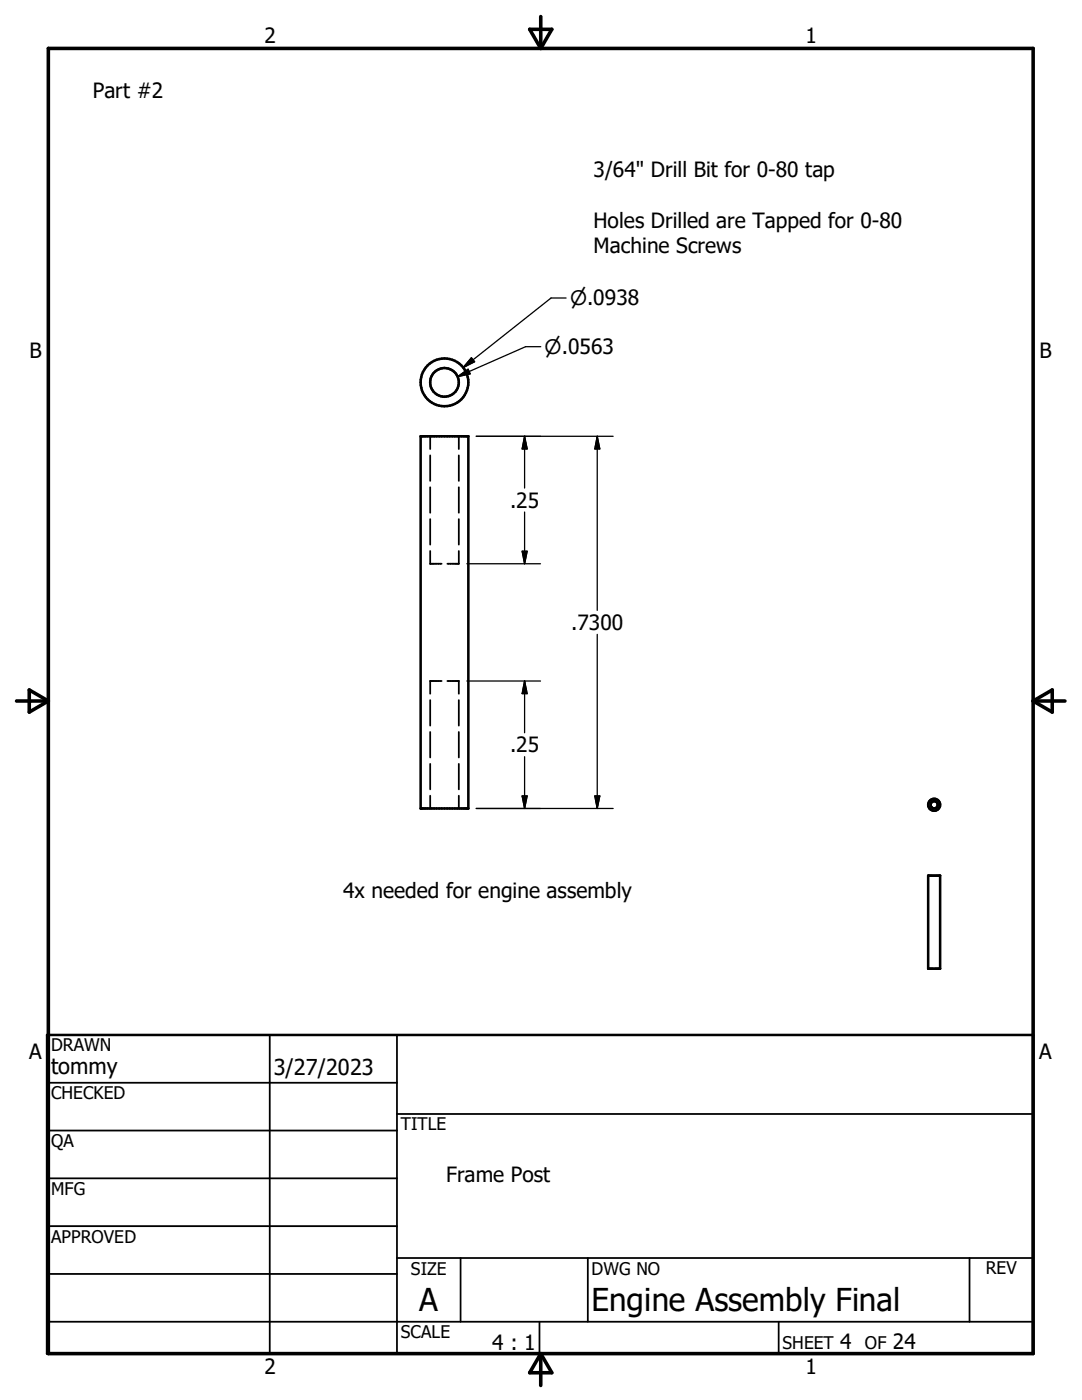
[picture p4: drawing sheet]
<svg xmlns="http://www.w3.org/2000/svg" width="216mm" height="279mm" viewBox="0 0 216 279" stroke-linecap="round" stroke-linejoin="round" font-family="sans-serif">
<g fill="none" stroke="#000" stroke-width=".36">
<path d="M85.8 87.1v2.5M85.8 90.9v5.1M85.8 97.2v5.1M91.6 87.1v2.5M91.6 90.9v5.1M91.6 97.2v5.1M85.8 110v2.5h2.3M85.8 103.6v5.1M91.6 110v2.5h-2.3M91.6 103.6v5.1M85.8 139.7v5.1M88.1 135.9h-2.3v2.6"/>
<path d="M89.3 135.9h2.3v2.6M91.6 139.7v5.1M85.8 146.1v5.1M85.8 152.4v5.1M85.8 158.8v2.5M91.6 146.1v5.1M91.6 152.4v5.1M91.6 158.8v2.5M9.4 216.1h69.8M53.8 206.5v63.6M79.2 206.5v63.6M9.4 225.6h69.8"/>
<path d="M9.4 235.2h69.8M79.2 222.3h127M9.4 244.7h69.8M9.4 254.2h69.8M79.2 251.1h127M91.9 251.1v12.7M117.3 251.1v12.7M193.5 251.1v12.7M9.4 263.8h196.8M107.6 263.8v6.3M155.4 263.8v6.3"/>
</g>
<g fill="none" stroke="#000" stroke-width=".51">
<path d="M83.9 87.1h9.6v74.2h-9.6zM185.2 174.8h2.4v18.5h-2.4zM9.4 206.5h196.8v63.6h-196.8z"/>
<circle cx="88.7" cy="76.3" r="4.8"/>
<circle cx="88.7" cy="76.3" r="2.86"/>
<circle cx="186.4" cy="160.6" r="1.2"/>
<circle cx="186.4" cy="160.6" r=".71"/>
</g>
<path d="M9.6 9.7h196.6v260.4h-196.6zM105.7 5.8h4.4l-2.2 3.9zM107.9 3.3v6.4M3.3 139.9h6.3M5.8 137.7l3.8 2.2-3.8 2.2zM206.2 139.9h6.3M206.2 139.9l3.8-2.2v4.4zM107.9 270.1v6.4M107.9 270.1l2.2 3.9h-4.4z" fill="none" stroke="#000" stroke-width=".71"/>
<g fill="none" stroke="#000" stroke-width=".25">
<path d="M113 59.5h-3l-17.6 13.9M91.3 75.2l2.1-1.5 .4 .9zM94.1 71.4l.6 .8-2.3 1.2zM107.9 69.2h-3l-13.6 6M95 87.1h27.3M104.7 87.1l.5 2.5h-1zM104.7 87.1v10.3M119.2 87.1v34.7M119.2 87.1l.5 2.5h-1zM93.1 112.5h14.7M104.2 110h1l-.5 2.5zM104.7 102.2v10.3"/>
<path d="M93.1 135.9h14.7M104.7 135.9v10.3M104.7 135.9l.5 2.5h-1zM119.2 126.6v34.7M104.2 158.9h1l-.5 2.4zM104.7 151v10.3M118.7 158.9h1l-.5 2.4zM95 161.3h27.3"/>
</g>
<path d="M91.3 75.2l2.1-1.5 .4 .9zM94.1 71.4l.6 .8-2.3 1.2zM104.7 87.1l.5 2.5h-1zM119.2 87.1l.5 2.5h-1zM104.2 110h1l-.5 2.5zM104.7 135.9l.5 2.5h-1zM104.2 158.9h1l-.5 2.4zM118.7 158.9h1l-.5 2.4z" fill="#000" stroke="#000" stroke-width=".25"/>
<g font-size="6.3">
<text x="83.7" y="261.6">A</text>
<text x="118" y="261.7">Engine Assembly Final</text>
</g>
<g font-size="4.4">
<text x="10.2" y="214.4">tommy</text>
<text x="54.6" y="214.6">3/27/2023</text>
</g>
<g font-size="4.2">
<text x="52.8" y="8.7">2</text>
<text x="160.7" y="8.7">1</text>
<text x="18.5" y="19.5">Part #2</text>
<text x="118.4" y="35.4">3/64&quot; Drill Bit for 0-80 tap</text>
<text x="118.4" y="45.5">Holes Drilled are Tapped for 0-80</text>
<text x="118.4" y="50.5">Machine Screws</text>
<text x="5.9" y="71.5">B</text>
<text x="207.4" y="71.5">B</text>
<text x="101.8" y="101.3">.25</text>
<text x="114" y="125.8">.7300</text>
<text x="101.8" y="150.2">.25</text>
<text x="68.5" y="179.2">4x needed for engine assembly</text>
<text x="5.8" y="211.4">A</text>
<text x="207.4" y="211.4">A</text>
<text x="89" y="235.8">Frame Post</text>
<text x="98.2" y="269.4">4 : 1</text>
<text x="167.7" y="269.3">4</text>
<text x="178.2" y="269.3">24</text>
<text x="52.8" y="274.2">2</text>
<text x="160.7" y="274.2">1</text>
</g>
<g font-size="4">
<text x="113.8" y="61">n.0938</text>
<text x="108.7" y="70.7">n.0563</text>
</g>
<g font-size="3.5">
<text x="10.2" y="209.8">DRAWN</text>
<text x="10.2" y="219.4">CHECKED</text>
<text x="80" y="225.6">TITLE</text>
<text x="10.2" y="229">QA</text>
<text x="10.2" y="238.5">MFG</text>
<text x="10.2" y="248.1">APPROVED</text>
<text x="82" y="254.4">SIZE</text>
<text x="118" y="254.4">DWG NO</text>
<text x="196.7" y="254.3">REV</text>
<text x="80" y="267.1">SCALE</text>
<text x="156.1" y="269.3">SHEET</text>
<text x="172.6" y="269.3">OF</text>
</g>
</svg>
